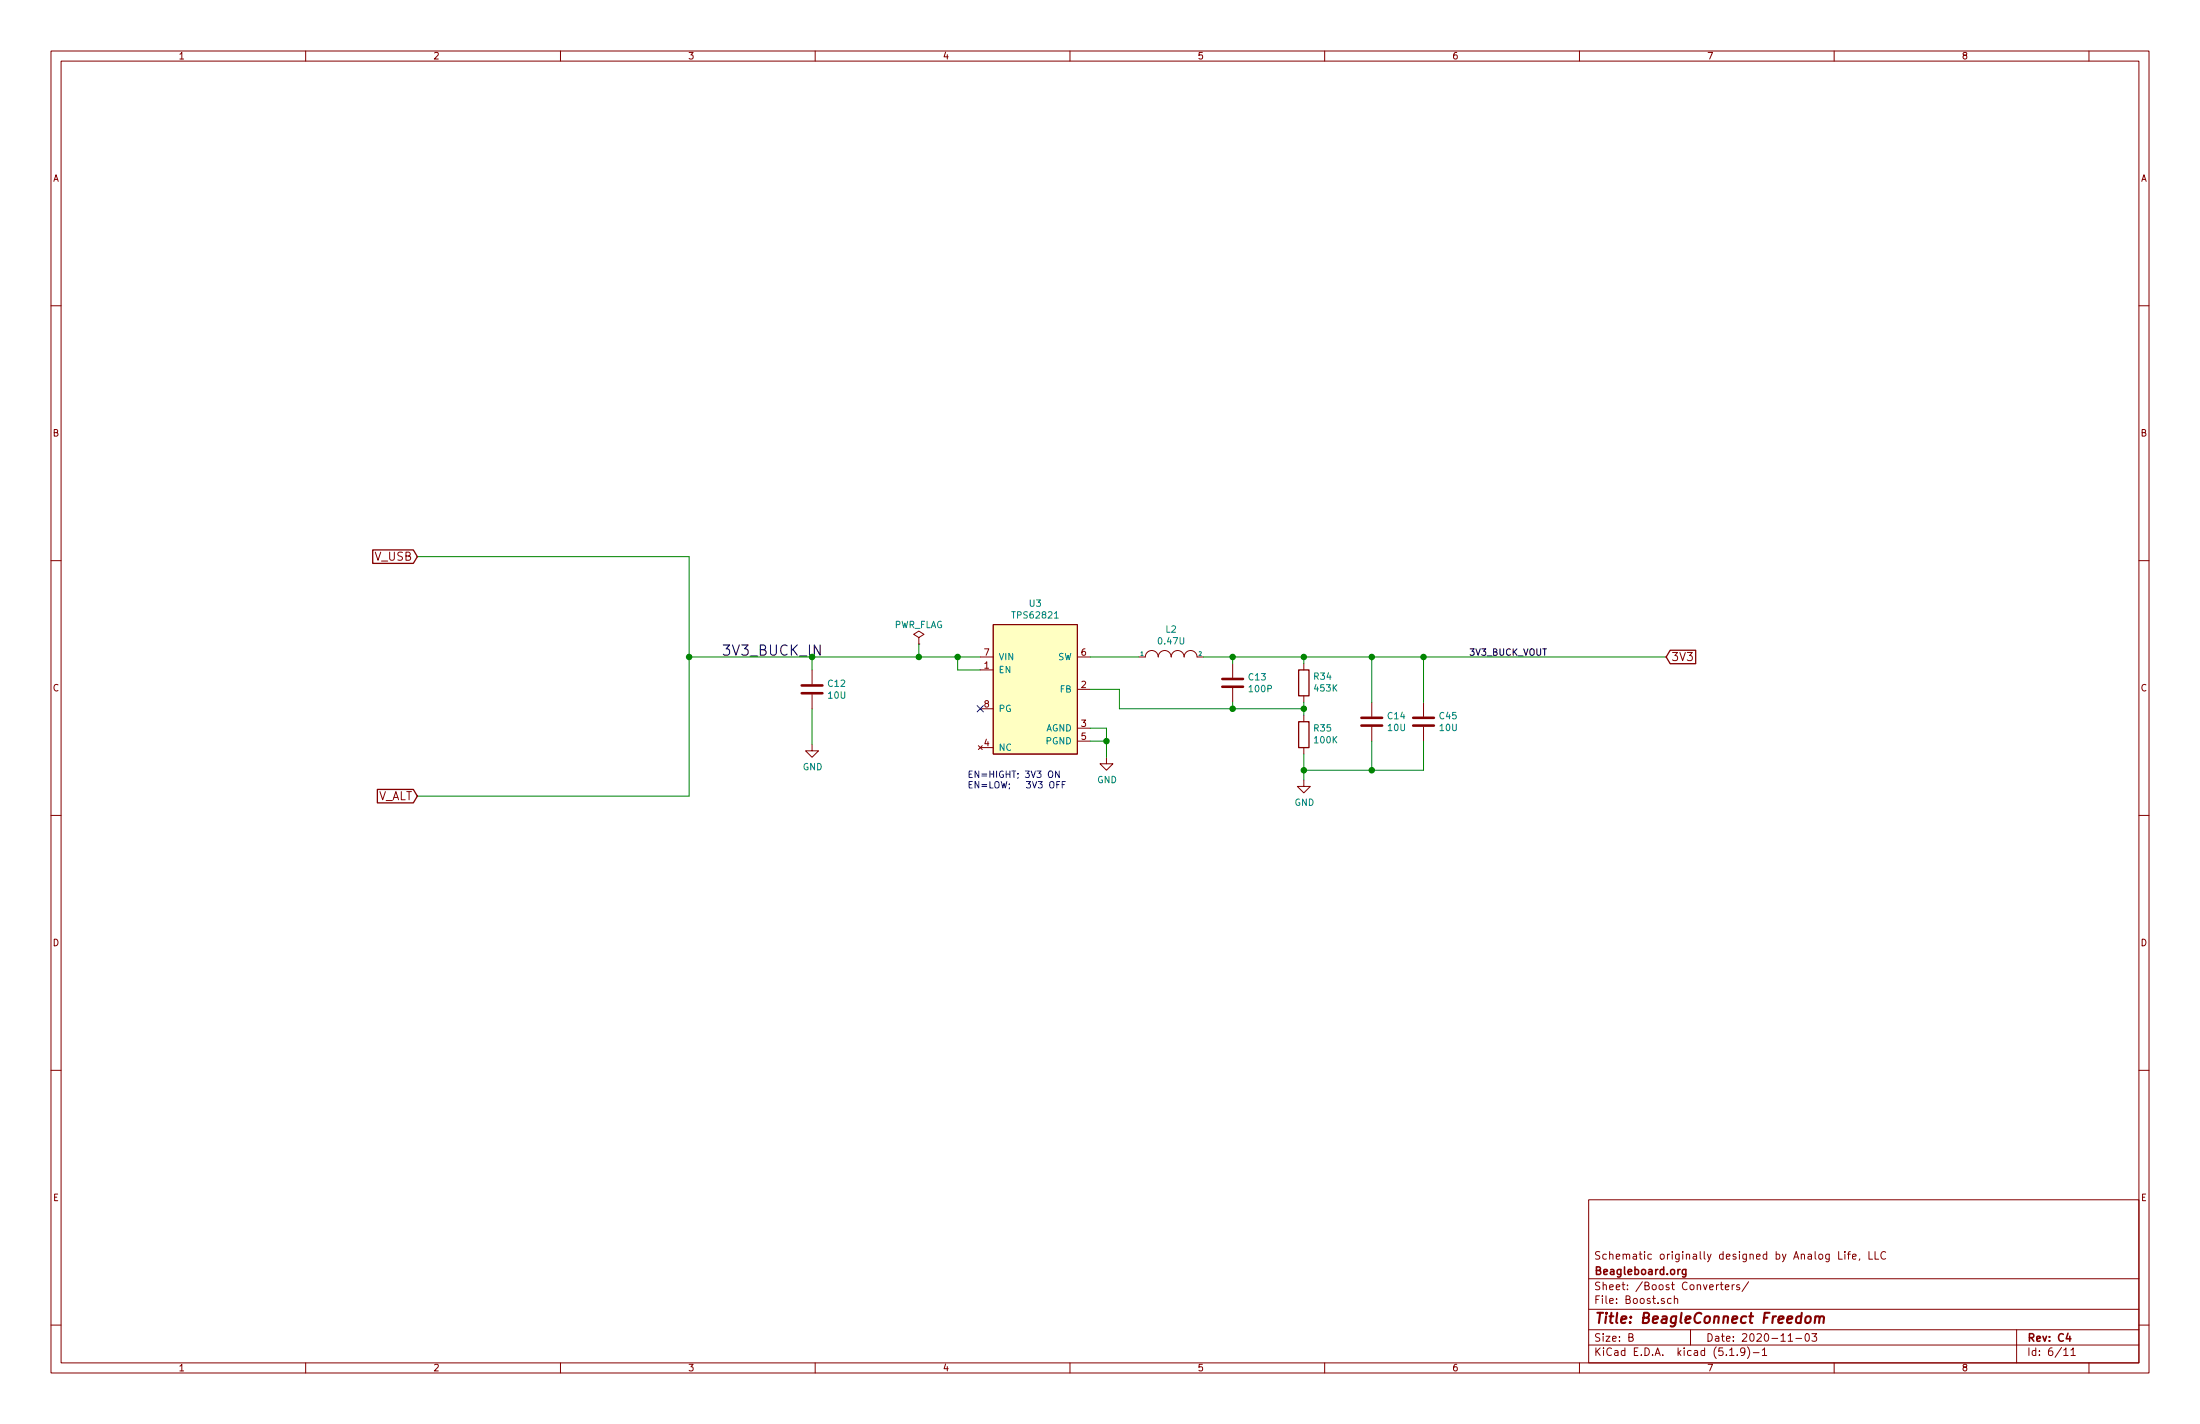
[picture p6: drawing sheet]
EESchema Schematic File Version 4
EELAYER 30 0
EELAYER END
$Descr B 17000 11000
encoding utf-8
Sheet 6 11
Title "BeagleConnect Freedom"
Date "2020-11-03"
Rev "C4"
Comp "Beagleboard.org"
Comment1 "Schematic originally designed by Analog Life, LLC"
Comment2 ""
Comment3 ""
Comment4 ""
$EndDescr
$Comp
L LeashPCB:TPS62821DLC-LeashPCB U3
U 1 1
P 8025 5325
F 0 "U3" H 8000 5990 50  0000 C CNN
F 1 "TPS62821" H 8000 5899 50  0000 C CNN
F 2 "leash:TPS62821DLC" H 7925 5275 50  0001 C CNN
F 3 "http://www.ti.com/lit/ds/symlink/tps62823.pdf" H 7925 5275 50  0001 C CNN
F 4 "" H 8025 5325 50  0001 C CNN "Population"
F 5 "IC REG BUCK ADJ 1A 8VSON-HR" H 8025 5325 50  0001 C CNN "Description"
F 6 "https://www.digikey.com/product-detail/en/texas-instruments/TPS62821DLCR/296-50127-1-ND/9462910" H 8025 5325 50  0001 C CNN "Link1"
F 7 "RC0201FR-070RL" H 8025 5325 50  0001 C CNN "MPN1"
F 8 "0.20" H 8025 5325 50  0001 C CNN "Standard Price"
F 9 "Texas Instruments" H 8025 5325 50  0001 C CNN "Vendor1"
F 10 "IC REG BUCK ADJ 1A 8VSON-HR" H 8025 5325 50  0001 C CNN "Short Description"
F 11 "310032030" H 8025 5325 50  0001 C CNN "Seeed PN"
F 12 "TPS62821DLCR" H 8025 5325 50  0001 C CNN "MPN2"
F 13 "TI" H 8025 5325 50  0001 C CNN "Vendor2"
F 14 "SMD IC PMIC;DCDC Buck-ADJ-3A;VSON-8" H 8025 5325 50  0001 C CNN "Seeed Description"
	1    8025 5325
	1    0    0    -1  
$EndComp
$Comp
L pspice:INDUCTOR L2
U 1 1
P 9050 5075
F 0 "L2" H 9050 5290 50  0000 C CNN
F 1 "0.47U" H 9050 5199 50  0000 C CNN
F 2 "leash:L2X1.6X1MM" H 9050 5075 50  0001 C CNN
F 3 "~" H 9050 5075 50  0001 C CNN
F 4 "" H 9050 5075 50  0001 C CNN "Population"
F 5 "ASMPM-0806-R47M-T" H 9050 5075 50  0001 C CNN "MPN1"
F 6 "303010172" H 9050 5075 50  0001 C CNN "Seeed PN"
F 7 "WPN201610MR47MT" H 9050 5075 50  0001 C CNN "MPN2"
F 8 "SMD Innductor 0.47uH-20%;L2.0*W1.6*H1.0mm" H 9050 5075 50  0001 C CNN "Seeed Description"
F 9 "Sunlord" H 9050 5075 50  0001 C CNN "Vendor2"
	1    9050 5075
	1    0    0    -1  
$EndComp
$Comp
L Device:R R34
U 1 1
P 10075 5275
F 0 "R34" H 10005 5229 50  0000 R CNN
F 1 "453K" H 10005 5320 50  0000 R CNN
F 2 "Resistor_SMD:R_0402_1005Metric" V 10005 5275 50  0001 C CNN
F 3 "~" H 10075 5275 50  0001 C CNN
F 4 "" H 10075 5275 50  0001 C CNN "Population"
F 5 "" H 10075 5275 50  0001 C CNN "Description"
F 6 "Stackpole Electronics Inc" H 10075 5275 50  0001 C CNN "Vendor1"
F 7 "https://www.digikey.com/product-detail/en/stackpole-electronics-inc/RMCF0402FT453K/RMCF0402FT453KTR-ND/1714738" H 10075 5275 50  0001 C CNN "Link1"
F 8 "RMCF0402FT453K" H 10075 5275 50  0001 C CNN "MPN1"
F 9 "RES 453K OHM 1% 1/16W 0402" H 10075 5275 50  0001 C CNN "Short Description"
F 10 "0.00149" H 10075 5275 50  0001 C CNN "Standard Price"
F 11 "301010670" H 10075 5275 50  0001 C CNN "Seeed PN"
F 12 "RC0402FR-07453KL" H 10075 5275 50  0001 C CNN "MPN2"
F 13 "SMD 453K-1%-1/16W-0402" H 10075 5275 50  0001 C CNN "Seeed Description"
F 14 "YAGEO" H 10075 5275 50  0001 C CNN "Vendor2"
	1    10075 5275
	-1   0    0    1   
$EndComp
$Comp
L Device:R R35
U 1 1
P 10075 5675
F 0 "R35" H 10005 5629 50  0000 R CNN
F 1 "100K" H 10005 5720 50  0000 R CNN
F 2 "Resistor_SMD:R_0402_1005Metric" V 10005 5675 50  0001 C CNN
F 3 "~" H 10075 5675 50  0001 C CNN
F 4 "" H 10075 5675 50  0001 C CNN "Population"
F 5 "" H 10075 5675 50  0001 C CNN "Description"
F 6 "Yageo" H 10075 5675 50  0001 C CNN "Vendor1"
F 7 "https://www.digikey.com/product-detail/en/yageo/RC0402JR-07100KL/311-100KJRCT-ND/729363" H 10075 5675 50  0001 C CNN "Link1"
F 8 "RC0402JR-07100KL" H 10075 5675 50  0001 C CNN "MPN1"
F 9 "RES SMD 100K OHM 5% 1/16W 0402" H 10075 5675 50  0001 C CNN "Short Description"
F 10 "0.00139" H 10075 5675 50  0001 C CNN "Standard Price"
F 11 "YAGEO" H 10075 5675 50  0001 C CNN "Vendor2"
F 12 "RC0402FR-07100KL" H 10075 5675 50  0001 C CNN "MPN2"
F 13 "SMD RES 100K-1%-1/16W;0402" H 10075 5675 50  0001 C CNN "Seeed Description"
F 14 "301010456" H 10075 5675 50  0001 C CNN "Seeed PN"
	1    10075 5675
	-1   0    0    1   
$EndComp
$Comp
L Device:C C13
U 1 1
P 9525 5275
F 0 "C13" H 9640 5321 50  0000 L CNN
F 1 "100P" H 9640 5230 50  0000 L CNN
F 2 "Capacitor_SMD:C_0402_1005Metric" H 9563 5125 50  0001 C CNN
F 3 "~" H 9525 5275 50  0001 C CNN
F 4 "" H 9525 5275 50  0001 C CNN "Population"
F 5 "CAP CER 100PF 50V C0G/NPO 0402" H 9525 5275 50  0001 C CNN "Description"
F 6 "https://www.digikey.com/product-detail/en/yageo/CC0402JRNPO9BN101/311-1024-1-ND/302941" H 9525 5275 50  0001 C CNN "Link1"
F 7 "CC0402JRNPO9BN101" H 9525 5275 50  0001 C CNN "MPN1"
F 8 "$0.00346" H 9525 5275 50  0001 C CNN "Standard Price"
F 9 "CAP CER 100PF 50V C0G/NPO 0402" H 9525 5275 50  0001 C CNN "Short Description"
F 10 "302010012" H 9525 5275 50  0001 C CNN "Seeed PN"
F 11 "CC0402JRNPO9BN101" H 9525 5275 50  0001 C CNN "MPN2"
F 12 "SMD CAP Ceramic 100pF-50V-5%-NPO;0402" H 9525 5275 50  0001 C CNN "Seeed Description"
F 13 "YAGEO" H 9525 5275 50  0001 C CNN "Vendor2"
	1    9525 5275
	1    0    0    -1  
$EndComp
Wire Wire Line
	10075 5125 10075 5075
Wire Wire Line
	10075 5075 9525 5075
Wire Wire Line
	9525 5125 9525 5075
Connection ~ 9525 5075
Wire Wire Line
	9525 5075 9300 5075
Wire Wire Line
	10075 5425 10075 5475
Wire Wire Line
	10075 5825 10075 5950
Wire Wire Line
	10075 5475 9525 5475
Wire Wire Line
	8650 5475 8650 5325
Wire Wire Line
	8650 5325 8425 5325
Connection ~ 10075 5475
Wire Wire Line
	10075 5475 10075 5525
Wire Wire Line
	8425 5075 8800 5075
Wire Wire Line
	9525 5425 9525 5475
Connection ~ 9525 5475
Wire Wire Line
	9525 5475 8650 5475
$Comp
L power:GND #PWR029
U 1 1
P 8550 5850
F 0 "#PWR029" H 8550 5600 50  0001 C CNN
F 1 "GND" H 8555 5677 50  0000 C CNN
F 2 "" H 8550 5850 50  0001 C CNN
F 3 "" H 8550 5850 50  0001 C CNN
	1    8550 5850
	1    0    0    -1  
$EndComp
Wire Wire Line
	8550 5850 8550 5725
Wire Wire Line
	8550 5625 8425 5625
Wire Wire Line
	8425 5725 8550 5725
Connection ~ 8550 5725
Wire Wire Line
	8550 5725 8550 5625
$Comp
L Device:C C14
U 1 1
P 10600 5575
F 0 "C14" H 10715 5621 50  0000 L CNN
F 1 "10U" H 10715 5530 50  0000 L CNN
F 2 "Capacitor_SMD:C_0402_1005Metric" H 10638 5425 50  0001 C CNN
F 3 "~" H 10600 5575 50  0001 C CNN
F 4 "" H 10600 5575 50  0001 C CNN "Population"
F 5 "CAP CER 10UF 6.3V X5R 0603" H 10600 5575 50  0001 C CNN "Description"
F 6 "https://www.digikey.com/product-detail/en/samsung-electro-mechanics/CL10A106MQ8NNNC/1276-1119-1-ND/3889205" H 10600 5575 50  0001 C CNN "Link1"
F 7 "CL10A106MQ8NNNC" H 10600 5575 50  0001 C CNN "MPN1"
F 8 "$0.02215" H 10600 5575 50  0001 C CNN "Standard Price"
F 9 "CAP CER 10UF 6.3V X5R 0603" H 10600 5575 50  0001 C CNN "Short Description"
F 10 "302010053" H 10600 5575 50  0001 C CNN "Seeed PN"
F 11 "CC0402MRX5R5BB106" H 10600 5575 50  0001 C CNN "MPN2"
F 12 "SMD CAP Ceramic 10uF-6.3V-20%-X5R;0402" H 10600 5575 50  0001 C CNN "Seeed Description"
F 13 "YAGEO" H 10600 5575 50  0001 C CNN "Vendor2"
	1    10600 5575
	1    0    0    -1  
$EndComp
Wire Wire Line
	10600 5425 10600 5075
Connection ~ 10075 5075
Wire Wire Line
	10600 5725 10600 5950
Wire Wire Line
	10600 5950 10075 5950
Connection ~ 10075 5950
Wire Wire Line
	10075 5950 10075 6025
$Comp
L Device:C C12
U 1 1
P 6275 5325
F 0 "C12" H 6390 5371 50  0000 L CNN
F 1 "10U" H 6390 5280 50  0000 L CNN
F 2 "Capacitor_SMD:C_0603_1608Metric" H 6313 5175 50  0001 C CNN
F 3 "~" H 6275 5325 50  0001 C CNN
F 4 "" H 6275 5325 50  0001 C CNN "Population"
F 5 "CAP CER 0.1UF 10V X5R 0402" H 6275 5325 50  0001 C CNN "Description"
F 6 "https://www.digikey.com/product-detail/en/samsung-electro-mechanics/CL05A104MP5NNNC/1276-1443-1-ND/3889529" H 6275 5325 50  0001 C CNN "Link1"
F 7 "CL05A104MP5NNNC" H 6275 5325 50  0001 C CNN "MPN1"
F 8 "$0.00315" H 6275 5325 50  0001 C CNN "Standard Price"
F 9 "Samsung Electro-Mechanics" H 6275 5325 50  0001 C CNN "Vendor1"
F 10 "CAP CER 0.1UF 10V X5R 0402" H 6275 5325 50  0001 C CNN "Short Description"
F 11 "302010103" H 6275 5325 50  0001 C CNN "Seeed PN"
F 12 "CC0603KRX5R6BB106" H 6275 5325 50  0001 C CNN "MPN2"
F 13 "SMD CAP Ceramic 10uF-10V-10%-X5R;0603" H 6275 5325 50  0001 C CNN "Seeed Description"
F 14 "YAGEO" H 6275 5325 50  0001 C CNN "Vendor2"
	1    6275 5325
	1    0    0    -1  
$EndComp
Wire Wire Line
	6275 5075 6275 5175
Wire Wire Line
	6275 5475 6275 5750
Connection ~ 6275 5075
$Comp
L power:GND #PWR028
U 1 1
P 6275 5750
F 0 "#PWR028" H 6275 5500 50  0001 C CNN
F 1 "GND" H 6280 5577 50  0000 C CNN
F 2 "" H 6275 5750 50  0001 C CNN
F 3 "" H 6275 5750 50  0001 C CNN
	1    6275 5750
	1    0    0    -1  
$EndComp
Wire Wire Line
	5325 5075 6275 5075
Text Label 11350 5075 0    50   ~ 0
3V3_BUCK_VOUT
Wire Wire Line
	10075 5075 10600 5075
Connection ~ 10600 5075
Wire Wire Line
	10600 5075 11000 5075
Text Label 5575 5075 0    79   ~ 0
3V3_BUCK_IN
Wire Wire Line
	3225 6150 5325 6150
Wire Wire Line
	5325 6150 5325 5075
Wire Wire Line
	3225 4300 5325 4300
Wire Wire Line
	5325 4300 5325 5075
Connection ~ 5325 5075
Text GLabel 12875 5075 2    63   Input ~ 0
3V3
$Comp
L power:GND #PWR030
U 1 1
P 10075 6025
F 0 "#PWR030" H 10075 5775 50  0001 C CNN
F 1 "GND" H 10080 5852 50  0000 C CNN
F 2 "" H 10075 6025 50  0001 C CNN
F 3 "" H 10075 6025 50  0001 C CNN
	1    10075 6025
	1    0    0    -1  
$EndComp
Text GLabel 3225 4300 0    63   Input ~ 0
V_USB
Text GLabel 3225 6150 0    63   Input ~ 0
V_ALT
$Comp
L power:PWR_FLAG #FLG02
U 1 1
P 7100 4975
F 0 "#FLG02" H 7100 5050 50  0001 C CNN
F 1 "PWR_FLAG" H 7100 5125 50  0000 C CNN
F 2 "" H 7100 4975 50  0001 C CNN
F 3 "~" H 7100 4975 50  0001 C CNN
	1    7100 4975
	1    0    0    -1  
$EndComp
Wire Wire Line
	7100 4975 7100 5075
Connection ~ 7100 5075
NoConn ~ 7575 5475
$Comp
L Device:C C45
U 1 1
P 11000 5575
F 0 "C45" H 11115 5621 50  0000 L CNN
F 1 "10U" H 11115 5530 50  0000 L CNN
F 2 "Capacitor_SMD:C_0402_1005Metric" H 11038 5425 50  0001 C CNN
F 3 "~" H 11000 5575 50  0001 C CNN
F 4 "" H 11000 5575 50  0001 C CNN "Population"
F 5 "CAP CER 10UF 6.3V X5R 0603" H 11000 5575 50  0001 C CNN "Description"
F 6 "https://www.digikey.com/product-detail/en/samsung-electro-mechanics/CL10A106MQ8NNNC/1276-1119-1-ND/3889205" H 11000 5575 50  0001 C CNN "Link1"
F 7 "CL10A106MQ8NNNC" H 11000 5575 50  0001 C CNN "MPN1"
F 8 "$0.02215" H 11000 5575 50  0001 C CNN "Standard Price"
F 9 "CAP CER 10UF 6.3V X5R 0603" H 11000 5575 50  0001 C CNN "Short Description"
F 10 "302010053" H 11000 5575 50  0001 C CNN "Seeed PN"
F 11 "CC0402MRX5R5BB106" H 11000 5575 50  0001 C CNN "MPN2"
F 12 "SMD CAP Ceramic 10uF-6.3V-20%-X5R;0402" H 11000 5575 50  0001 C CNN "Seeed Description"
F 13 "YAGEO" H 11000 5575 50  0001 C CNN "Vendor2"
	1    11000 5575
	1    0    0    -1  
$EndComp
Wire Wire Line
	11000 5425 11000 5075
Connection ~ 11000 5075
Wire Wire Line
	10600 5950 11000 5950
Wire Wire Line
	11000 5950 11000 5725
Connection ~ 10600 5950
Wire Wire Line
	11000 5075 12875 5075
Wire Wire Line
	7100 5075 7400 5075
Text Notes 7475 6100 0    50   ~ 0
EN=HIGHT; 3V3 ON\nEN=LOW;   3V3 OFF
Wire Wire Line
	6275 5075 7100 5075
Wire Wire Line
	7575 5175 7400 5175
Wire Wire Line
	7400 5175 7400 5075
Connection ~ 7400 5075
Wire Wire Line
	7400 5075 7575 5075
$EndSCHEMATC
